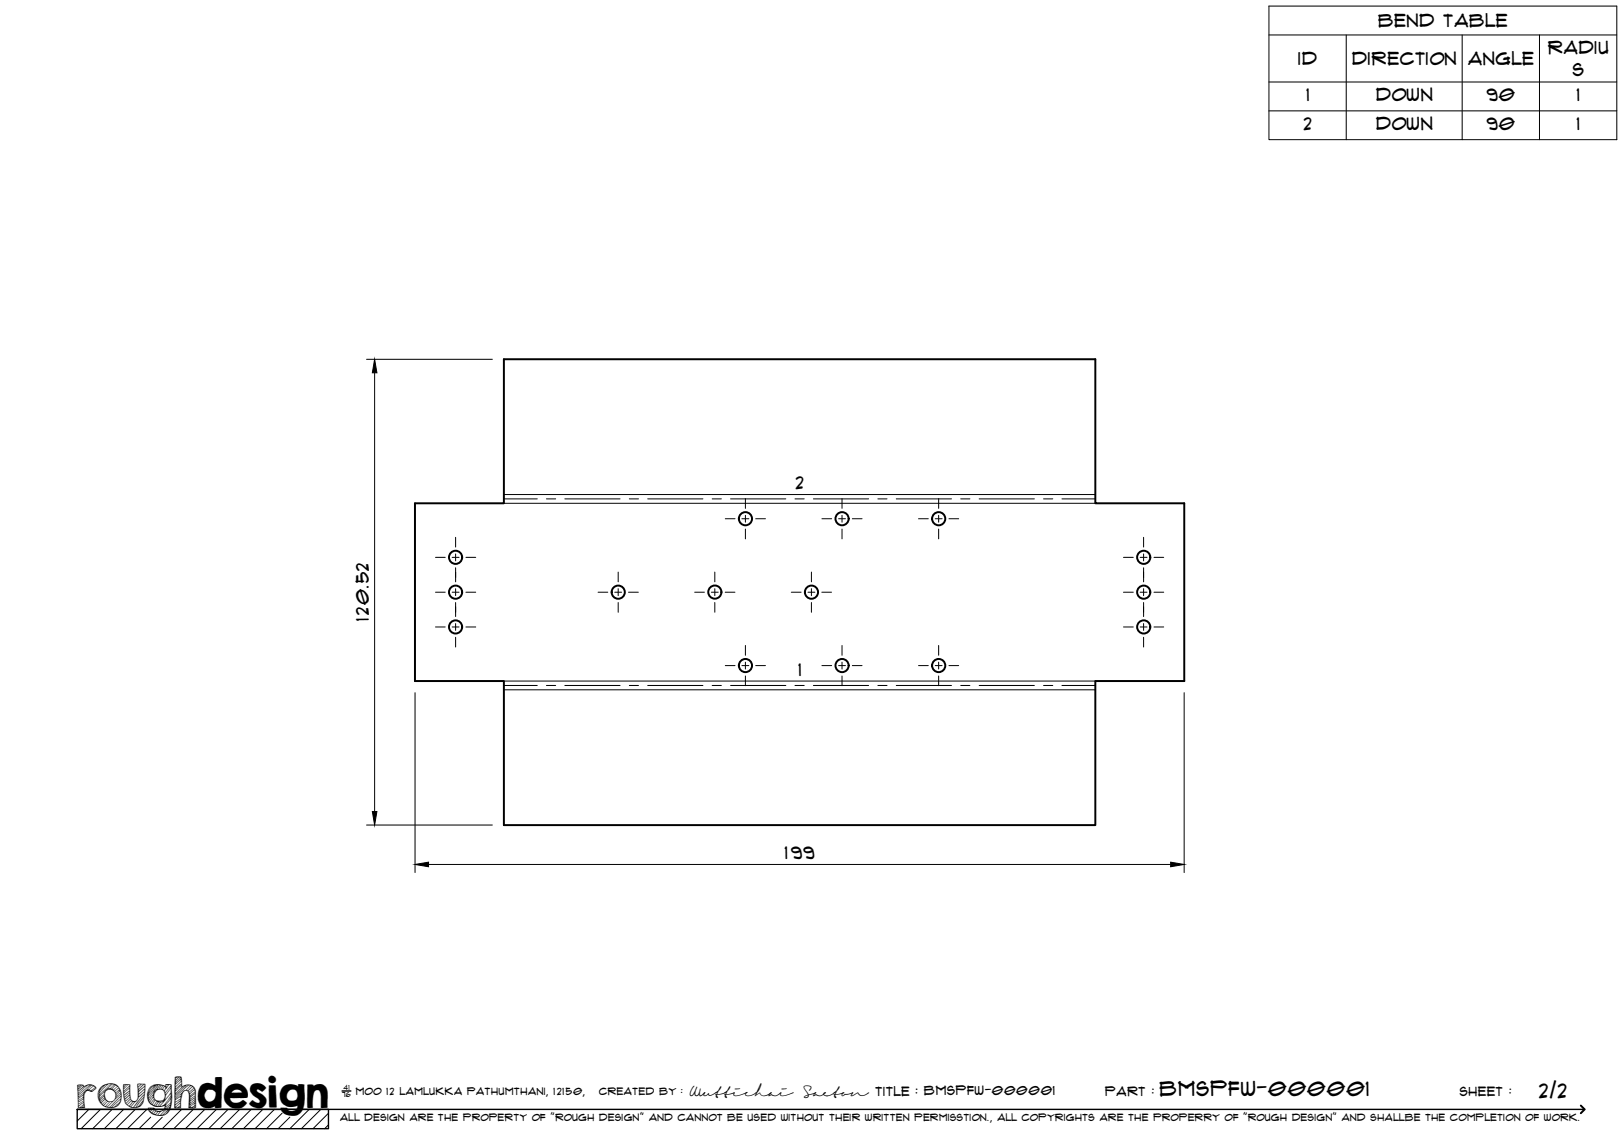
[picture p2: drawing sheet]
<svg xmlns="http://www.w3.org/2000/svg" width="420mm" height="297mm" viewBox="0 0 420 297" stroke-linecap="round" stroke-linejoin="round" font-family="sans-serif">
<!-- layer: Visible -->
<g fill="none" stroke="#000" stroke-width=".51">
<path d="M130.4 92.9h153v37.3h23v46h-23v37.3h-153v-37.3h-23v-46h23z"/>
<circle cx="192.9" cy="134.2" r="1.7"/>
<circle cx="217.9" cy="134.2" r="1.7"/>
<circle cx="242.9" cy="134.2" r="1.7"/>
<circle cx="117.9" cy="153.2" r="1.7"/>
<circle cx="117.9" cy="144.2" r="1.7"/>
<circle cx="159.9" cy="153.2" r="1.7"/>
<circle cx="184.9" cy="153.2" r="1.7"/>
<circle cx="209.9" cy="153.2" r="1.7"/>
<circle cx="295.9" cy="153.2" r="1.7"/>
<circle cx="295.9" cy="144.2" r="1.7"/>
<circle cx="117.9" cy="162.2" r="1.7"/>
<circle cx="192.9" cy="172.2" r="1.7"/>
<circle cx="217.9" cy="172.2" r="1.7"/>
<circle cx="242.9" cy="172.2" r="1.7"/>
<circle cx="295.9" cy="162.2" r="1.7"/>
</g>
<!-- layer: Bend Center -->
<g fill="none" stroke="#000" stroke-width=".26">
<path d="M130.4 129.1h8.6M141.4 129.1h2.4M146.1 129.1h14.3M162.8 129.1h2.4M167.6 129.1h14.3M184.3 129.1h2.3M189 129.1h14.3M205.7 129.1h2.4M210.4 129.1h14.3M227.1 129.1h2.4M231.9 129.1h14.3M248.6 129.1h2.3"/>
<path d="M253.3 129.1h14.3M270 129.1h2.4M274.7 129.1h8.7M130.4 177.4h8.6M141.4 177.4h2.4M146.1 177.4h14.3M162.8 177.4h2.4M167.6 177.4h14.3M184.3 177.4h2.3M189 177.4h14.3M205.7 177.4h2.4M210.4 177.4h14.3"/>
<path d="M227.1 177.4h2.4M231.9 177.4h14.3M248.6 177.4h2.3M253.3 177.4h14.3M270 177.4h2.4M274.7 177.4h8.7"/>
</g>
<!-- layer: Visible Narrow -->
<path d="M130.4 128h153M130.4 130.2h153M130.4 178.5h153M130.4 176.2h153" fill="none" stroke="#000" stroke-width=".26"/>
<!-- layer: TitleBlock -->
<path d="M20 287h65v5h-65zM20 287h390M88.5 282.3h2.3" fill="none" stroke="#000" stroke-width=".36"/>
<path d="M409 286.1l1 .9-1 1" fill="none" stroke="#000" stroke-width=".51"/>
<g fill="none" stroke="#000" stroke-width=".26">
<path d="M23 287l-3 3.1M26 287l-5 5M29 287l-5 5M32 287l-5 5M35 287l-5 5M38 287l-5 5M39 289.1l-3 2.9M42 289.1l-3 2.9M47 287l-5 5M50 287l-5 5M53 287l-5 5M56 287l-5 5"/>
<path d="M59 287l-5 5M62 287l-5 5M65 287l-5 5M68 287l-5 5M71 287l-5 5M73 288l-4 4M75 289.1l-3 2.9M80 287l-5 5M83 287l-5 5M85 288l-4 4M85 291l-1 1"/>
</g>
<!-- layer: Smart Centers -->
<g fill="none" stroke="#000" stroke-width=".26">
<path d="M117.9 139v2.5M187.6 134.2h2.6M191.9 134.2h1.8M192.8 129v2.5M192.8 133.3v1.8M192.8 136.9v2.5M195.5 134.2h2.5M212.6 134.2h2.6M217 134.2h1.7M217.8 129v2.5M217.8 133.3v1.8M217.8 136.9v2.5"/>
<path d="M220.5 134.2h2.5M237.6 134.2h2.6M242 134.2h1.7M242.8 129v2.5M242.8 133.3v1.8M242.8 136.9v2.5M245.5 134.2h2.5M295.9 139v2.5M112.7 153.2h2.5M112.7 144.2h2.5M117 153.2h1.8M117 144.2h1.8"/>
<path d="M117.9 143.3v1.8M117.9 146.9v3.6M117.9 152.3v1.8M117.9 155.9v3.6M120.5 153.2h2.6M120.5 144.2h2.6M154.7 153.2h2.5M159 153.2h1.8M159.9 148v2.5M159.9 152.3v1.8M159.9 155.9v2.5M162.6 153.2h2.5"/>
<path d="M179.7 153.2h2.5M184 153.2h1.8M184.9 148v2.5M184.9 152.3v1.8M184.9 155.9v2.5M187.6 153.2h2.5M204.7 153.2h2.6M209 153.2h1.8M209.9 148v2.5M209.9 152.3v1.8M209.9 155.9v2.5M212.6 153.2h2.5"/>
<path d="M290.7 153.2h2.5M290.7 144.2h2.5M295 153.2h1.8M295 144.2h1.8M295.9 143.3v1.8M295.9 146.9v3.6M295.9 152.3v1.8M295.9 155.9v3.6M298.6 153.2h2.5M298.6 144.2h2.5M112.7 162.2h2.5M117 162.2h1.8"/>
<path d="M117.9 161.3v1.8M117.9 164.9v2.5M120.5 162.2h2.6M187.6 172.2h2.6M191.9 172.2h1.8M192.8 167v2.6M192.8 171.3v1.8M192.8 174.9v2.5M195.5 172.2h2.5M212.6 172.2h2.6M217 172.2h1.7M217.8 167v2.6"/>
<path d="M217.8 171.3v1.8M217.8 174.9v2.5M220.5 172.2h2.5M237.6 172.2h2.6M242 172.2h1.7M242.8 167v2.6M242.8 171.3v1.8M242.8 174.9v2.5M245.5 172.2h2.5M290.7 162.2h2.5M295 162.2h1.8M295.9 161.3v1.8"/>
<path d="M295.9 164.9v2.5M298.6 162.2h2.5"/>
</g>
<!-- layer: Bend Tables -->
<path d="M328.3 1.6h90v34.5h-90zM328.3 9h90M348.3 9v27.1M378.3 9v27.1M398.3 9v27.1M328.3 21.2h90M328.3 28.7h90" fill="none" stroke="#000" stroke-width=".26"/>
<!-- layer: FD_Dimensions -->
<path d="M94.8 93h32.6M96.9 96.5v113.5M107.4 179.2v46.6M306.4 179.2v46.6M94.8 213.5h32.6M110.9 223.7h192" fill="none" stroke="#000" stroke-width=".26"/>
<path d="M96.9 93l.6 3.5h-1.2zM96.3 210h1.2l-.6 3.5zM107.4 223.7l3.5-.6v1.2zM302.9 223.1l3.5 .6-3.5 .6z" fill="#000" stroke="#000" stroke-width=".26"/>
<text font-size="9.7" x="19.9" y="286.8">roughdesign</text>
<g font-size="5.3">
<text x="300.1" y="283.6">BMSPFW-000001</text>
<text x="398.2" y="284">2/2</text>
</g>
<g font-size="4.6">
<text x="356.6" y="7">Bend Table</text>
<text x="335.9" y="16.9">ID</text>
<text x="349.8" y="16.8">Direction</text>
<text x="379.8" y="16.9">Angle</text>
<text x="400.5" y="13.9">Radiu</text>
<text x="406.9" y="19.8">s</text>
<text x="338" y="26.1">1</text>
<text x="356" y="26.1">Down</text>
<text x="384.6" y="26.1">90</text>
<text x="408" y="26.1">1</text>
<text x="337.3" y="33.6">2</text>
<text x="356" y="33.6">Down</text>
<text x="384.6" y="33.6">90</text>
<text x="408" y="33.6">1</text>
<text x="205.9" y="126.5">2</text>
<text x="95.4" y="160.7" transform="rotate(-90 95.4 160.7)">120.52</text>
<text x="206.6" y="174.8">1</text>
<text x="203.1" y="222.2">199</text>
</g>
<g font-size="3.4">
<text x="178.3" y="283.5">Wuttichai</text>
<text x="208.1" y="283.5">Saeton title : BMSPFW-000001</text>
</g>
<g font-size="3.3">
<text x="286" y="283.5">Part :</text>
<text x="377.7" y="283.5">sheet :</text>
</g>
<g font-size="2.7">
<text x="92.1" y="283.3">moo 12 Lamlukka pathumthani, 12150,</text>
<text x="155" y="283.3">created by :</text>
</g>
<text font-size="2.6" x="88" y="290.1">all design are the property of &quot;rough design&quot; and cannot be used without their written permisstion., all copyrights are the properry of &quot;rough design&quot; and shallbe the completion of work.</text>
<g font-size="1.9">
<text x="88.5" y="283.9">76</text>
<text x="88.9" y="282.1">41</text>
</g>
</svg>
